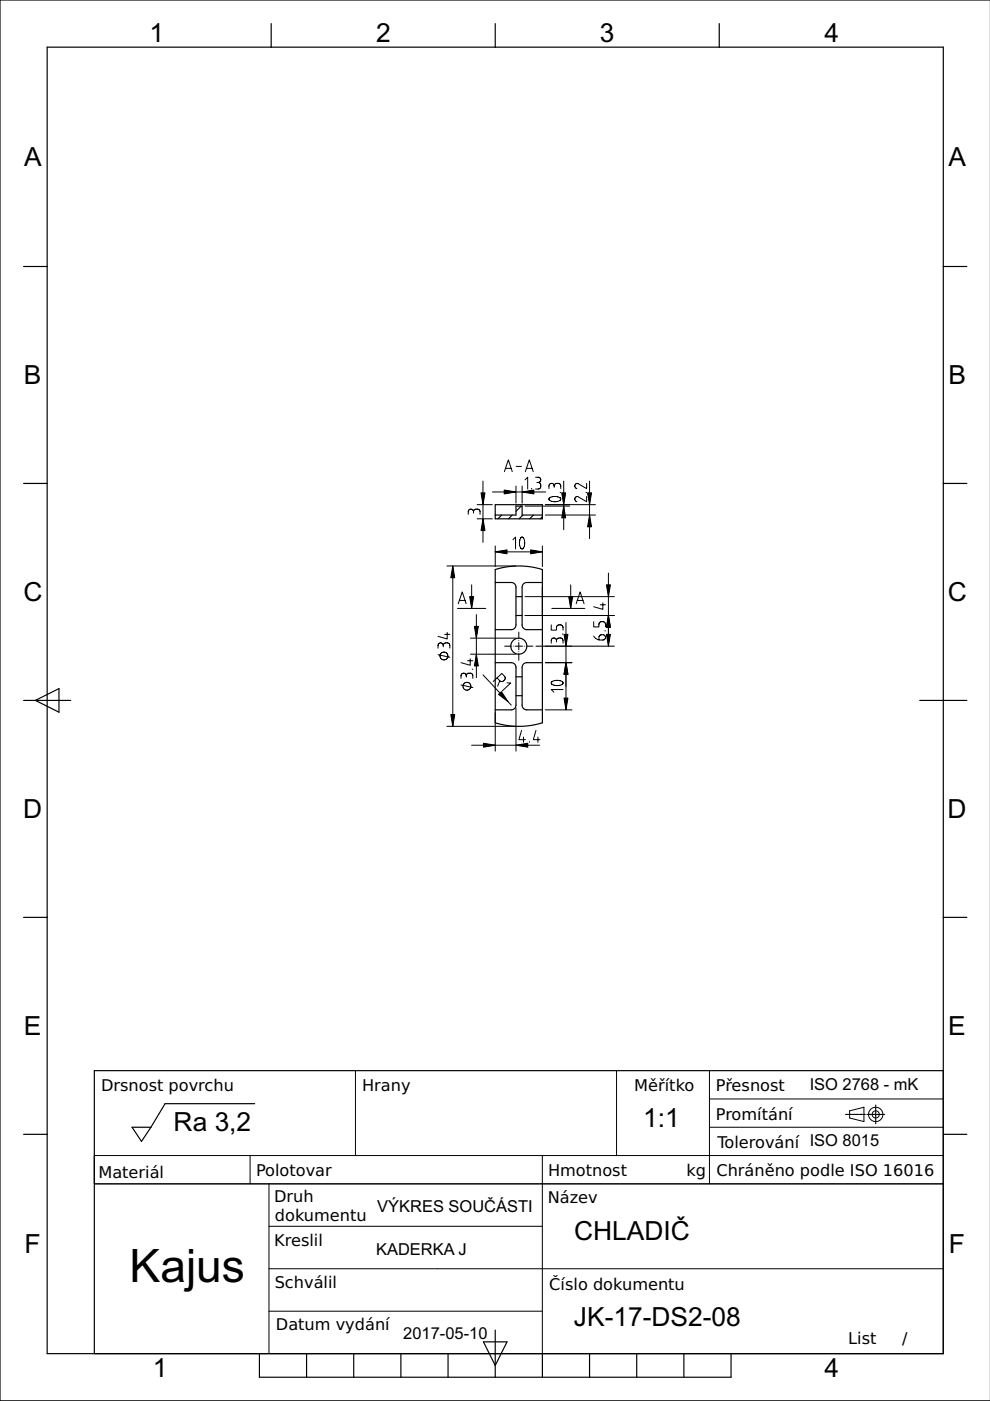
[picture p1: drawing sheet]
<svg xmlns="http://www.w3.org/2000/svg" width="210mm" height="297mm" viewBox="0 0 210 297" stroke-linecap="round" stroke-linejoin="round" font-family="sans-serif">
<g fill="none" stroke="#000" stroke-width=".25">
<path d="M10 10h190v277h-190zM57.5 5v5M105 5v5M152.5 5v5M210 0h-210v297h210M5 56.5h5M200 56.5h5M5 102.5h5M105 107h10v3h-10zM105 109.2h4.4v-1.9h1.3v1.9h4.3M106.4 109.2l-.8 .8M108.6 109.2l-.8 .8"/>
<path d="M110.5 107.3l-1.1 1.1M110.9 109.2l-.8 .8M113.1 109.2l-.8 .8M115 109.5l-.5 .5M200 102.5h5M105 120.8l2.4-.6 2.6-.2 2.5 .2 2.5 .6v32.4l-2.4 .6-2.6 .2-2.5-.2-2.5-.6zM105 123.5h3.6l.6 .4 .2 .6-.1 8.5-.3 .3-.5 .2h-3.5M109.4 130.5h1.3M109.4 126.5h1.3M115 123.5h-3.5l-.6 .4-.2 .6 .1 8.4 .3 .4 .5 .2h3.4M5 148.5h10M7.5 148.5l5-2.5v5z"/>
<path d="M105 140.5h3.6l.6 .4 .2 .6-.1 8.5-.3 .3-.5 .2h-3.5M109.4 143.5h1.3M109.4 147.5h1.3M115 140.5h-3.5l-.6 .4-.2 .6 .1 8.4 .3 .4 .5 .2h3.4M195 148.5h10M5 194.5h5M200 194.5h5M28 239h4l-2 3zM54 234h-19l-3 5M179.3 236.3h.2M179.7 236.3h.1M180 236.3h.3"/>
<path d="M180.5 236.3h.1M180.8 236.3h.4M181.3 236.3h.1M181.6 236.3h.4M182.1 236.3h.1M182.4 236.3h.4M182.9 236.3h.1M183.2 236.3h.2M183.8 236.3h.1M184.1 236.3h.1M184.3 236.3h.4M184.9 236.3h.1"/>
<path d="M185.1 236.3h.4M185.7 236.3h.1M185.7 234.3v.2M185.7 234.6v.1M185.7 234.9v.4M185.7 235.4v.1M185.7 235.7v.4M185.7 236.5v.4M185.7 237.1h.1M185.7 237.3v.4M185.7 237.9h.1M185.7 238.1v.2"/>
<path d="M185.9 236.3h.4M186.5 236.3h.1M186.7 236.3h.4M187.3 236.3h.1M187.5 236.3h.1M200 227h-180v60M5 240.5h5M200 240.5h5M55 287v5h100v-5M65 287v5M75 287v5M85 287v5"/>
<path d="M95 287v5M102.5 284.5h5l-2.5 5zM105 282v10M115 287v5M125 287v5M135 287v5M145 287v5"/>
<circle cx="110" cy="137" r="1.7"/>
</g>
<g fill="none" stroke="#000" stroke-width=".21">
<path d="M107.2 99.3h1.2M109.4 98.9h1.2M111.6 99.3h1.2M100.4 108.5a.56 .56 0 0 0-.6-.6 .56 .56 0 0 0-.5 .6v.6M100.4 108.5a.56 .56 0 0 1 .5-.6h.3a.56 .56 0 0 1 .6 .6v.6M100.4 108.5v.3M101.2 107h3.2M101.2 110h3.2M102.4 102v13M104.4 104.3h11.3M105 117h10M105 115.8v4.3"/>
<path d="M106.9 100l.9-2.5 .8 2.5M108.7 114.4l.6-.5v2.5M109.4 103.1v3.6M110.4 114a1.6 1.6 0 0 0 .3 2.4l.2-.2M110.4 114l.3-.1 .2 .1a2.17 2.17 0 0 1 0 2.2M110.4 114h.1M110.7 103.1v3.6M110.9 116.2h.1M111.3 101.7l.6-.5v2.5M111.3 107.3h9.5M111.4 100l.8-2.5 .9 2.5M112.7 103.5v.2"/>
<path d="M113.5 101.2h.6a.56 .56 0 0 1 .6 .5 .56 .56 0 0 1-.6 .6M113.8 102.3h.3M114.1 102.3a.56 .56 0 0 1 .6 .5v.3a.56 .56 0 0 1-.6 .6h-.6M115 115.8v4.3M115.6 107h10.6M115.6 109.2h10.6M116.5 105.6a1.64 1.64 0 0 1 2.4 .3l-.1 .1a1.66 1.66 0 0 1-2.4-.2zM116.5 106.1h.1M117.5 103a.56 .56 0 0 0-.6-.5 .56 .56 0 0 0-.5 .5v.6M117.5 103a.56 .56 0 0 1 .6-.5h.2a.56 .56 0 0 1 .6 .5v.6M117.5 103v.3M118.8 104.4h.1"/>
<path d="M119.5 102v10.3M124.2 104.4h.2M124.4 105.3v1.1l-2.1-1.1a.56 .56 0 0 0-.4 .5 .56 .56 0 0 0 .4 .6M124.4 102.5v1.1l-2.1-1.1a.56 .56 0 0 0-.4 .5 .56 .56 0 0 0 .4 .6M125 102v12.2M92.9 138.8l2.5 .6M94 136.9a.56 .56 0 0 0-.6-.6 .56 .56 0 0 0-.5 .6v.5M94 136.9a.56 .56 0 0 1 .5-.6h.3a.56 .56 0 0 1 .6 .6v.5M94 136.9v.2M94.3 134.5h1.1M94.7 120h14.7M94.8 134.1v1.4l-1.9-.6"/>
<path d="M94.9 139.3h.1M96 120v34M97 129h6M97.2 128l.8-2.5 .8 2.5M97.4 127.3h1.2M99.7 139.7v1.4l-2-.6M99.7 135.3h9.7M99.7 138.7h9.7M100 124v5M101 130.3v13.4M107 137h1.4M108.8 137h.1"/>
<path d="M109.2 137h1.6M110 134v1.4M110 135.8h.1M110 136.2v1.6M110 138.2h.1M110 138.6v1.4M111.2 137h.1M111.3 130.5h18.9M111.3 126.5h18.9M111.6 137h1.4M113.6 137h16.6M116.9 132.5v1.1h1.1v-.6a.56 .56 0 0 1 .5-.5h.3a.56 .56 0 0 1 .6 .5v.6"/>
<path d="M117 129h7M118 135.8a.56 .56 0 0 0-.6-.5 .56 .56 0 0 0-.5 .5v.6M118 135.8a.56 .56 0 0 1 .5-.5h.3a.56 .56 0 0 1 .6 .5v.6M118 135.8v.3M119.2 134.4h.2M120 132v18.5M121 124v5M122.2 128l.8-2.5 .8 2.5M122.4 127.3h1.2M125.9 134.9l.8 .7 1.1 .1a.56 .56 0 0 0 .6-.6 .56 .56 0 0 0-.6-.5h-.3a.56 .56 0 0 0-.5 .5v.6M125.9 131.8v1.1h1.1v-.5a.56 .56 0 0 1 .5-.6h.3a.56 .56 0 0 1 .6 .6v.5M127.3 128.2h1.1"/>
<path d="M127.8 127.8v1.4l-1.9-.6M128.2 133.8h.2M129 121.5v15.5M94.7 154h14.7M97.7 145.2l2.5 .6M98.9 143.3a.56 .56 0 0 0-.6-.6 .56 .56 0 0 0-.6 .6v.5M98.9 143.3a.56 .56 0 0 1 .5-.6h.3a.56 .56 0 0 1 .5 .6v.5M98.9 143.3v.3M99.1 140.1h1.1M99.8 145.7h.1M100 158h14.4M100.1 141.9h.1"/>
<path d="M102.4 143.1l6 6.4M105 151.1v8.2M105.4 143.7l.6 .6M106 144.3a.56 .56 0 0 0 .7 .1l.2-.2a.56 .56 0 0 0 .1-.8l-.6-.6-1.8 1.7M106 144.3l-.5 1.2M107.5 144.8h.8l-1.8 1.7M109.4 150.1v9.2M110.6 154.9l-.6 1.9h1.4M111 156.3v1.1M112.2 157.2v.2M113.6 154.9l-.5 1.9h1.4M114.1 156.3v1.1"/>
<path d="M115.6 140.5h5.6M115.6 150.5h5.6M119.2 144.6h.1M119.2 144.6a1.6 1.6 0 0 0-2.3 .2l.1 .3a2.2 2.2 0 0 0 2.2 0M119.2 144.6l.2 .2-.2 .3M119.4 146.2h-2.5l.5 .6M75.4 227v18M130.7 227v18M150.4 227v24M150.4 239h49.6M150.4 233h49.6M180.1 235.5l3.1-.7v3l-3.1-.8z"/>
<path d="M20 245h180M20 251h180M53 245v6M57 251v36M115 245v42M57 260h58M57 278h58M57 269h143"/>
<circle cx="94.1" cy="139.1" r=".83"/>
<circle cx="99" cy="145.5" r=".83"/>
<circle cx="185.7" cy="236.3" r="1.52"/>
<circle cx="185.7" cy="236.3" r=".76"/>
</g>
<g fill="#000">
<path d="M102 104.5h.8l-.4 2.5zM102.4 110l.4 2.5h-.8zM105 117l2.5-.4v.8zM106.9 103.9l2.5 .4-2.5 .4zM110.7 104.3l2.5-.4v.8zM112.5 116.6l2.5 .4-2.5 .4zM119.1 104.5h.8l-.4 2.5zM119.5 107.3l.4 2.5h-.8zM124.6 104.5h.8l-.4 2.5zM125 109.2l.4 2.5h-.8zM96 120l.4 2.5h-.8zM99.6 126.5h.8l-.4 2.5z"/>
<path d="M100.6 132.8h.8l-.4 2.5zM101 138.7l.4 2.5h-.8zM119.6 134.5h.8l-.4 2.5zM120.6 126.5h.8l-.4 2.5zM128.6 134.5h.8l-.4 2.5zM129 130.5l.4 2.5h-.8zM128.6 124h.8l-.4 2.5zM95.6 151.5h.8l-.4 2.5zM102.5 157.6l2.5 .4-2.5 .4zM105.7 147.2l.6-.5 1.4 2.1zM109.4 158l2.5-.4v.8zM120 140.5l.4 2.5h-.8z"/>
<path d="M119.6 148h.8l-.4 2.5z"/>
</g>
<g fill="#000" stroke="#000" stroke-width=".21">
<path d="M102 104.5h.8l-.4 2.5zM102.4 110l.4 2.5h-.8zM105 117l2.5-.4v.8zM106.9 103.9l2.5 .4-2.5 .4zM110.7 104.3l2.5-.4v.8zM112.5 116.6l2.5 .4-2.5 .4zM119.1 104.5h.8l-.4 2.5zM119.5 107.3l.4 2.5h-.8zM124.6 104.5h.8l-.4 2.5zM125 109.2l.4 2.5h-.8zM96 120l.4 2.5h-.8zM99.6 126.5h.8l-.4 2.5z"/>
<path d="M100.6 132.8h.8l-.4 2.5zM101 138.7l.4 2.5h-.8zM119.6 134.5h.8l-.4 2.5zM120.6 126.5h.8l-.4 2.5zM128.6 134.5h.8l-.4 2.5zM129 130.5l.4 2.5h-.8zM128.6 124h.8l-.4 2.5zM95.6 151.5h.8l-.4 2.5zM102.5 157.6l2.5 .4-2.5 .4zM105.7 147.2l.6-.5 1.4 2.1zM109.4 158l2.5-.4v.8zM120 140.5l.4 2.5h-.8z"/>
<path d="M119.6 148h.8l-.4 2.5z"/>
</g>
<text font-size="9.8" x="27.5" y="271.7">Kajus</text>
<g font-size="5.6">
<text x="31.7" y="9">1</text>
<text x="79.8" y="9">2</text>
<text x="127.2" y="9">3</text>
<text x="174.8" y="9">4</text>
<text x="5.1" y="35.3">A</text>
<text x="201.1" y="35.3">A</text>
<text x="5.1" y="81.5">B</text>
<text x="201.1" y="81.5">B</text>
<text x="5" y="127.5">C</text>
<text x="201" y="127.5">C</text>
<text x="4.9" y="173.5">D</text>
<text x="200.9" y="173.5">D</text>
<text x="5.1" y="219.5">E</text>
<text x="201.1" y="219.5">E</text>
<text x="36.8" y="239.7">Ra 3,2</text>
<text x="136.4" y="239">1:1</text>
<text x="121.7" y="263">CHLADIČ</text>
<text x="5.2" y="265.7">F</text>
<text x="201.2" y="265.7">F</text>
<text x="121.7" y="281.2">JK-17-DS2-08</text>
<text x="32.4" y="292">1</text>
<text x="174.8" y="292">4</text>
</g>
<g font-size="3.5">
<text x="171.7" y="231">ISO 2768 - mK</text>
<text x="80" y="257">VÝKRES SOUČÁSTI</text>
<text x="79.7" y="266">KADERKA J</text>
<text x="85.5" y="283.8">2017-05-10</text>
</g>
<g font-size="3.4">
<text x="21.4" y="231.4">Drsnost povrchu</text>
<text x="76.8" y="231.4">Hrany</text>
<text x="134.5" y="231.4">Měřítko</text>
<text x="151.8" y="231.4">Přesnost</text>
<text x="151.8" y="237.5">Promítání</text>
<text x="152.1" y="243.3">Tolerování ISO 8015</text>
<text x="20.9" y="249.8">Materiál</text>
<text x="54.3" y="249.4">Polotovar</text>
<text x="116.2" y="249.4">Hmotnost</text>
<text x="145.6" y="249.4">kg</text>
<text x="151.9" y="249.3">Chráněno podle ISO 16016</text>
<text x="58.1" y="254.9">Druh</text>
<text x="116.1" y="255.1">Název</text>
<text x="58.3" y="258.9">dokumentu</text>
<text x="58.1" y="264.1">Kreslil</text>
<text x="58.2" y="273.1">Schválil</text>
<text x="116.5" y="273.5">Číslo dokumentu</text>
<text x="58.5" y="282">Datum vydání</text>
<text x="179.8" y="284.9">List</text>
<text x="191.3" y="284.9">/</text>
</g>
</svg>
